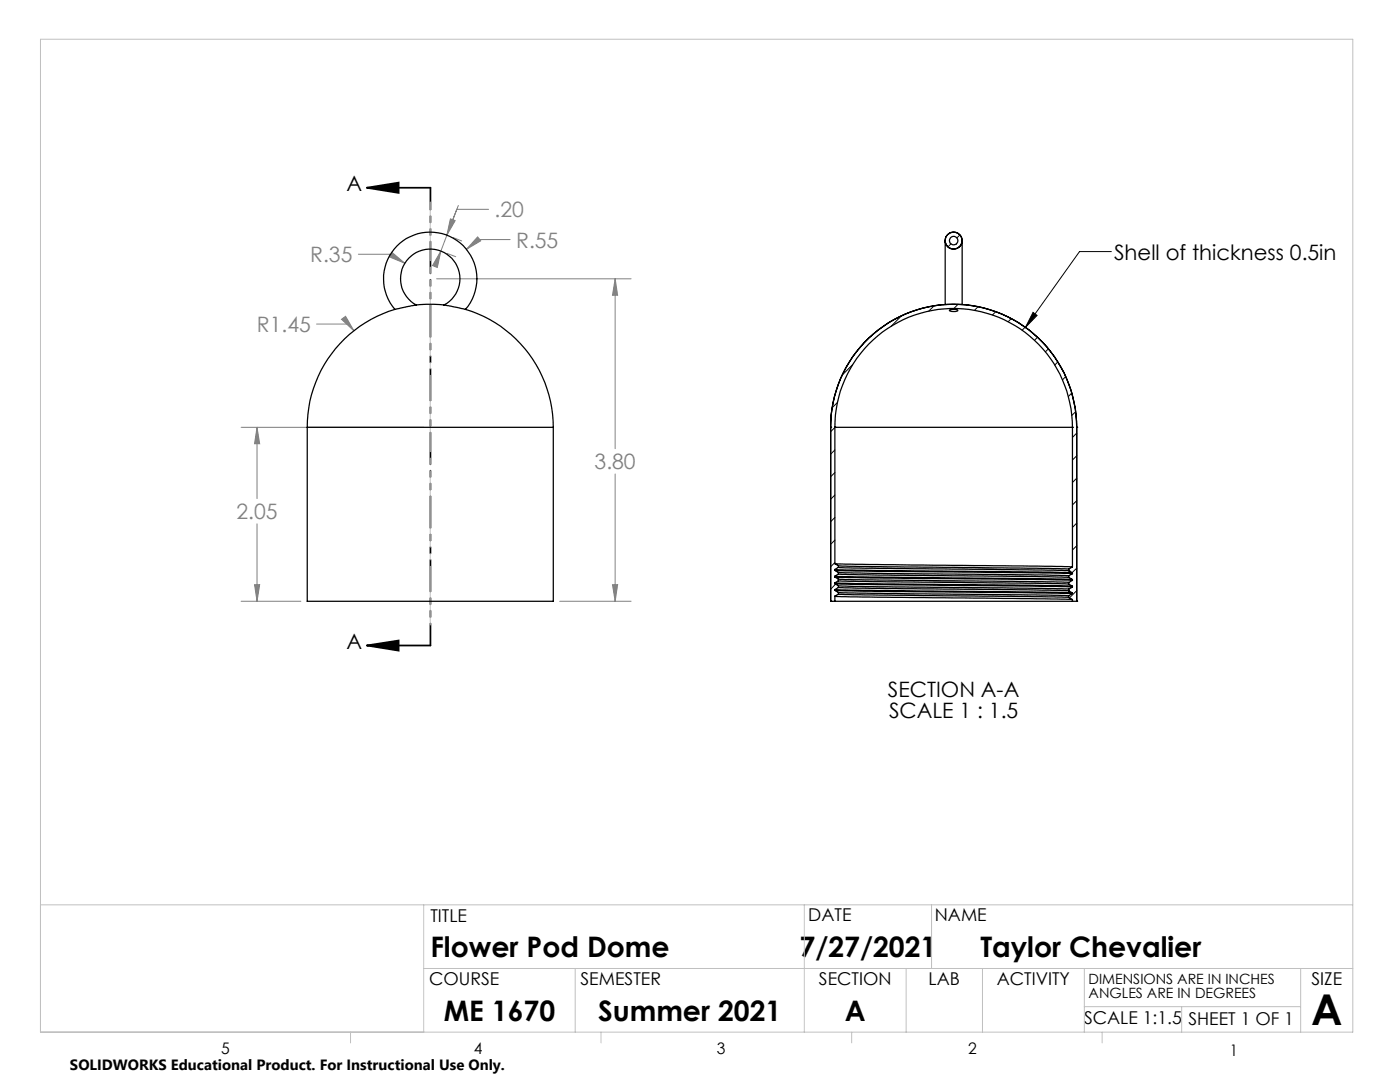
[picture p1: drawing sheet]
<svg xmlns="http://www.w3.org/2000/svg" width="279mm" height="216mm" viewBox="0 0 279 216" stroke-linecap="round" stroke-linejoin="round" font-family="sans-serif">
<path d="M221.8 50.2h-6.4l-10.8 15.1M206.2 62.3l.8 .6-2.4 2.4z" fill="none" stroke="#000" stroke-width=".2"/>
<path d="M73.2 37.5h12.7M73.2 37.5l6.4-1.1v2.1zM73.2 128.8h12.7M73.2 128.8l6.4-1v2z" fill="none" stroke="#000" stroke-width=".35"/>
<g fill="none" stroke="#808080" stroke-width=".2">
<path d="M71.5 50.7h6.4l2.9 1.8M78.2 50.4l2.6 2.1-3.1-1.2zM87.1 55.6h38.8M88 50.1l-.7 3.3-1-.4zM89.2 50.6l1.7 .6M89.9 43.7l.9 .3-1.6 2.9zM90.4 47.4l1.7 .7M91.5 41l-2.3 5.9M95.3 47.3l.7 .7-2.9 1.7zM97.5 41.8h-6.3l-3.2 8.3M101.8 47.8h-6.3l-2.4 1.9M122.8 55.6l.5 3.3h-1.1z"/>
<path d="M122.8 55.6v33.9M63.2 64.7h6.3l1.1 1.3M68.2 63.7l.8-.6 1.6 2.9zM48.1 85.3h36.5M51.3 85.3l.5 3.2h-1zM51.3 85.3v14.2M122.8 94.6v25.4M48.1 120h11.9M50.8 116.7h1l-.5 3.3zM51.3 104.5v15.5M111.7 120h14.2M122.2 116.7h1.1l-.5 3.3z"/>
</g>
<path d="M85.9 37.5v91.3" fill="none" stroke="#000" stroke-width=".35" stroke-dasharray="6.3 1.3 1.3 1.3 1.3 1.3" stroke-dashoffset="2"/>
<path d="M85.9 124.7v-84.4" fill="none" stroke="#c0c0c0" stroke-width=".2" stroke-dasharray="15.2 1.3 1.3 1.3" stroke-dashoffset="3.5"/>
<g fill="none" stroke="#c0c0c0" stroke-width=".2">
<path d="M8.1 7.8h261.9v198.2h-261.9zM8.1 180.6h261.9M84.6 180.6v25.4M84.6 193.3h185.4M114.8 193.3v12.7M160.5 180.6v25.4M180.8 193.3v12.7M185.9 180.6v12.7M196.1 193.3v12.7M216.4 193.3v12.7M259.6 193.3v12.7M70 206v2.1"/>
<path d="M119.9 206v2.1M170 206v2.1M216.4 200.9h43.2M220 206v2.1M235.8 200.9v5.1"/>
</g>
<g fill="#000">
<path d="M206.2 62.3l.8 .6-2.4 2.4z"/>
<path d="M73.2 37.5l6.4-1.1v2.1zM73.2 128.8l6.4-1v2z"/>
</g>
<path d="M51.3 85.3l.5 3.2h-1zM50.8 116.7h1l-.5 3.3zM68.2 63.7l2.4 2.3-1.6-2.9zM122.8 55.6l.5 3.3h-1.1zM122.2 116.7h1.1l-.5 3.3zM78.2 50.4l-.5 .9 3.1 1.2zM95.3 47.3l-2.2 2.4 2.9-1.7zM89.9 43.7l.9 .3-1.6 2.9zM88 50.1l-.7 3.3-1-.4z" fill="#808080"/>
<g fill="none" stroke="#000" stroke-width=".25">
<path d="M188.6 48a1.69 1.69 0 0 1 1.7-1.7 1.69 1.69 0 0 1 1.7 1.7M188.6 48a1.69 1.69 0 0 0 1.7 1.7 1.69 1.69 0 0 0 1.7-1.7M188.6 48v12.7M192 48v12.7M78.8 61.7a24.6 24.6 0 0 0-17.5 23.6M78.8 61.7a9.3 9.3 0 0 1 .6-12.8 9.3 9.3 0 0 1 12.9 0 9.3 9.3 0 0 1 .6 12.8M83.1 60.9l2.1-.2 3.4 .2M83.1 60.9a5.9 5.9 0 0 1-1.8-9 5.9 5.9 0 0 1 9.1 0 5.9 5.9 0 0 1-1.8 9M83.1 60.9l-4.3 .8M88.6 60.9l4.3 .8M92.9 61.7a24.6 24.6 0 0 1 17.5 23.6M189.5 61.9l.9-.2a.5 .5 0 0 1 .7 .3l-1.1 .2-.5-.2z"/>
<path d="M61.3 85.3v34.7h49.1v-34.7M61.3 85.3h49.1M165.8 85.3a24.6 24.6 0 0 1 24.5-24.6 24.6 24.6 0 0 1 24.6 24.6M165.8 85.3h.1M165.8 85.3v34.7M166.6 85.3h.1M166.6 85.3a23.7 23.7 0 0 1 23.7-23.7 23.7 23.7 0 0 1 23.7 23.7M166.6 85.3h47.4M166.6 85.3v27.2M214 85.3h.1M214 85.3v27.8M214.9 85.3h.1"/>
<path d="M214.9 85.3v34.7M165.8 120h.1M165.8 120h.8M166.6 117.7l47.4 .6M166.6 116.5l47.4 .6M166.6 116.5l.7 .4M166.6 117.8l47.4 .7M166.6 117.8l.7 .4M166.6 119l47.4 .6M166.6 115.1l47.4 .7M166.6 115.1l.7 .5M166.6 115l47.4 .6"/>
<path d="M166.6 116.3l47.4 .6M166.6 113.8l47.4 .7M166.6 113.8l.7 .4M166.6 113.6l47.4 .7M166.6 112.5l47.4 .6M166.6 112.5l.7 .4M166.6 120h47.4M166.6 113.6v.2M166.6 115v.1M166.6 116.3v.2M166.6 117.7v.1M166.6 119v1"/>
<path d="M167.3 117.2l46 .7M167.3 117.2l-.7 .5M167.3 116.9l46 .6M167.3 118.2l46 .7M167.3 118.6l46 .6M167.3 118.6l-.7 .4M167.3 115.6l46 .6M167.3 114.5l46 .7M167.3 114.5l-.7 .5M167.3 115.9l45.9 .6M167.3 115.9l-.7 .4M167.3 114.2l45.9 .7"/>
<path d="M167.3 113.2l45.9 .7M167.3 113.2l-.7 .4M167.3 112.9l46 .7M167.3 112.9v.3M167.3 114.2v.3M167.3 115.6v.3M167.3 116.9v.3M167.3 118.2v.4M213.3 116.6h.1M213.3 114.9h.1M213.3 117.9l.7 .4v.2l-.7 .4M213.3 116.6l.7 .4v.1l-.7 .4"/>
<path d="M213.3 118.9v.3l.7 .4v.4M213.3 115.2l.7 .4v.2l-.7 .4v.4M213.3 113.9l.7 .4v.2l-.7 .4M213.3 113.9h.1M213.3 117.5v.4M213.3 114.9v.3M213.3 113.6v.3M214 113.1l-.7 .5M214 120h.9M214.9 120h.1"/>
<circle cx="190.3" cy="48" r="1.69"/>
<circle cx="190.3" cy="48" r=".85"/>
</g>
<g fill="none" stroke="#000" stroke-width=".2">
<path d="M189.8 48.6l-.6 .6M191.6 46.9l-.6 .6M170.1 72.8l-2 2.1M179.9 63l-2.1 2.1M186.4 61l-1.1 1.1M191.2 60.7l-.8 .9M195.2 61.2l-.7 .7M198.7 62.2l-.7 .7M201.8 63.6l-.6 .6M204.6 65.3l-.6 .6M207 67.3l-.6 .6M209.2 69.6l-.6 .6"/>
<path d="M211.1 72.2l-.6 .6M212.7 75.1l-.6 .7M213.9 78.4l-.7 .7M166.6 85.3l-.8 .8M166.6 89.8l-.8 .8M166.6 94.3l-.8 .8M166.6 98.8l-.8 .8M167.1 80.3l-1 1.1M214.7 82.2l-.8 .7M214.9 86.4l-.9 .9M214.9 90.9l-.9 .9M214.9 95.4l-.9 .9"/>
<path d="M214.9 99.9l-.9 .9M166.6 103.3l-.8 .8M166.6 107.8l-.8 .8M166.6 112.3l-.8 .8M166.8 116.6l-1 1M213.4 114.8l-.1 .1M214.9 104.4l-.9 .8M214.9 108.9l-.9 .8M214.9 113.4l-.9 .9M214.9 117.9l-1.5 1.4"/>
</g>
<text font-size="8.5" x="261.7" y="204.6">A</text>
<g font-size="5.6">
<text x="85.9" y="191">Flower Pod Dome</text>
<text x="159.6" y="191">7/27/2021</text>
<text x="195.6" y="191">Taylor Chevalier</text>
<text x="88.6" y="203.8">ME 1670</text>
<text x="119.4" y="203.7">Summer 2021</text>
<text x="168.6" y="203.7">A</text>
</g>
<g font-size="4.2">
<text x="69.1" y="38.2">A</text>
<text x="222.3" y="51.8">Shell of thickness 0.5in</text>
<text x="69.1" y="129.5">A</text>
<text x="177.2" y="139">SECTION A-A</text>
<text x="177.4" y="143.2">SCALE 1 : 1.5</text>
</g>
<g font-size="4.2" fill="#808080">
<text x="98.7" y="43.4">.20</text>
<text x="61.9" y="52.3">R.35</text>
<text x="103" y="49.4">R.55</text>
<text x="51.3" y="66.2">R1.45</text>
<text x="118.7" y="93.7">3.80</text>
<text x="47.2" y="103.6">2.05</text>
</g>
<g font-size="3.5">
<text x="85.9" y="183.9">TITLE</text>
<text x="161.3" y="183.8">DATE</text>
<text x="186.6" y="183.8">NAME</text>
<text x="85.6" y="196.5">COURSE</text>
<text x="115.9" y="196.5">SEMESTER</text>
<text x="163.4" y="196.5">SECTION</text>
<text x="185.3" y="196.5">LAB</text>
<text x="198.9" y="196.5">ACTIVITY</text>
<text x="261.7" y="196.5">SIZE</text>
<text x="216.3" y="204.4">SCALE 1:1.5</text>
<text x="237.2" y="204.4">SHEET 1 OF 1</text>
</g>
<g font-size="3.2">
<text x="44.2" y="210.4">5</text>
<text x="94.6" y="210.3">4</text>
<text x="143.1" y="210.4">3</text>
<text x="193.2" y="210.3">2</text>
<text x="245.4" y="210.6">1</text>
</g>
<text font-size="3" x="14" y="213.5">SOLIDWORKS Educational Product. For Instructional Use Only.</text>
<g font-size="2.8">
<text x="217.2" y="196.4">DIMENSIONS ARE IN INCHES</text>
<text x="217.2" y="199.2">ANGLES ARE IN DEGREES</text>
</g>
</svg>
